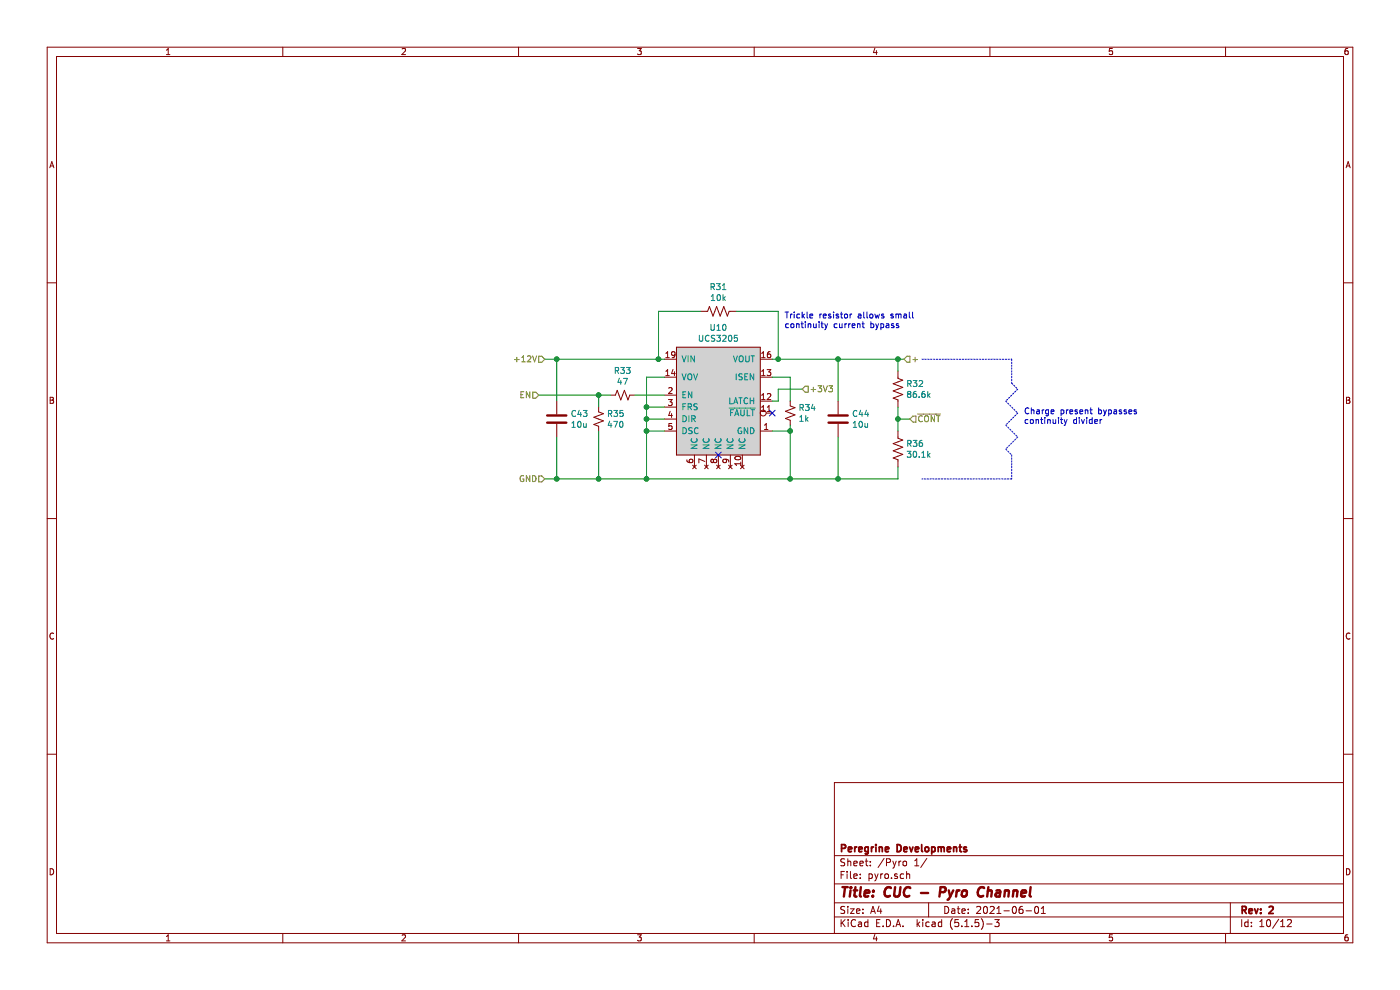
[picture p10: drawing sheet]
EESchema Schematic File Version 4
EELAYER 30 0
EELAYER END
$Descr A4 11693 8268
encoding utf-8
Sheet 10 12
Title "CUC - Pyro Channel"
Date "2021-06-01"
Rev "2"
Comp "Peregrine Developments"
Comment1 ""
Comment2 ""
Comment3 ""
Comment4 ""
$EndDescr
Text HLabel 4550 3000 0    50   Input ~ 0
+12V
Text HLabel 4500 3300 0    50   Input ~ 0
EN
Text HLabel 4550 4000 0    50   Input ~ 0
GND
$Comp
L TBC_Power:UCS3205 U10
U 1 1
P 6000 3300
AR Path="/609637CD/60963B94" Ref="U10"  Part="1" 
AR Path="/60964B80/60963B94" Ref="U11"  Part="1" 
AR Path="/60964F16/60963B94" Ref="U12"  Part="1" 
F 0 "U10" H 6000 3865 50  0000 C CNN
F 1 "UCS3205" H 6000 3774 50  0000 C CNN
F 2 "TBC_QFN:VQFN19_3.0x3.0mm_2EP" H 6000 3600 50  0001 C CNN
F 3 "" H 6000 3600 50  0001 C CNN
	1    6000 3300
	1    0    0    -1  
$EndComp
Wire Wire Line
	6450 3000 6500 3000
NoConn ~ 6000 3800
Wire Wire Line
	4500 3300 5000 3300
Wire Wire Line
	4550 3000 4650 3000
$Comp
L Device:R_Small_US R34
U 1 1
P 6600 3450
AR Path="/609637CD/60966107" Ref="R34"  Part="1" 
AR Path="/60964B80/60966107" Ref="R40"  Part="1" 
AR Path="/60964F16/60966107" Ref="R46"  Part="1" 
F 0 "R34" H 6668 3496 50  0000 L CNN
F 1 "1k" H 6668 3405 50  0000 L CNN
F 2 "Resistor_SMD:R_0603_1608Metric" H 6600 3450 50  0001 C CNN
F 3 "~" H 6600 3450 50  0001 C CNN
	1    6600 3450
	1    0    0    -1  
$EndComp
Wire Wire Line
	6450 3150 6600 3150
Wire Wire Line
	6600 3150 6600 3350
Text HLabel 6700 3250 2    50   Input ~ 0
+3V3
NoConn ~ 6450 3450
Wire Wire Line
	6600 3550 6600 3600
Wire Wire Line
	6600 3600 6450 3600
Wire Wire Line
	6600 3600 6600 4000
Connection ~ 6600 3600
$Comp
L Device:R_US R31
U 1 1
P 6000 2600
AR Path="/609637CD/60966FFF" Ref="R31"  Part="1" 
AR Path="/60964B80/60966FFF" Ref="R37"  Part="1" 
AR Path="/60964F16/60966FFF" Ref="R43"  Part="1" 
F 0 "R31" V 5795 2600 50  0000 C CNN
F 1 "10k" V 5886 2600 50  0000 C CNN
F 2 "Resistor_SMD:R_0603_1608Metric" V 6040 2590 50  0001 C CNN
F 3 "~" H 6000 2600 50  0001 C CNN
	1    6000 2600
	0    1    1    0   
$EndComp
Wire Wire Line
	5500 3000 5500 2600
Wire Wire Line
	5500 2600 5850 2600
Connection ~ 5500 3000
Wire Wire Line
	5500 3000 5550 3000
Wire Wire Line
	6150 2600 6500 2600
Wire Wire Line
	6500 2600 6500 3000
Wire Wire Line
	6600 4000 5400 4000
Wire Wire Line
	5550 3150 5400 3150
Wire Wire Line
	5400 3150 5400 3400
Connection ~ 5400 4000
Wire Wire Line
	5400 4000 5000 4000
Wire Wire Line
	5550 3400 5400 3400
Connection ~ 5400 3400
Wire Wire Line
	5400 3400 5400 3500
Wire Wire Line
	5550 3500 5400 3500
Connection ~ 5400 3500
Wire Wire Line
	5400 3500 5400 3600
Wire Wire Line
	5550 3600 5400 3600
Connection ~ 5400 3600
Wire Wire Line
	6700 3250 6500 3250
Wire Wire Line
	6500 3250 6500 3350
Wire Wire Line
	6500 3350 6450 3350
$Comp
L Device:C C43
U 1 1
P 4650 3500
AR Path="/609637CD/60983063" Ref="C43"  Part="1" 
AR Path="/60964B80/60983063" Ref="C45"  Part="1" 
AR Path="/60964F16/60983063" Ref="C47"  Part="1" 
F 0 "C43" H 4765 3546 50  0000 L CNN
F 1 "10u" H 4765 3455 50  0000 L CNN
F 2 "Capacitor_SMD:C_0603_1608Metric" H 4688 3350 50  0001 C CNN
F 3 "~" H 4650 3500 50  0001 C CNN
	1    4650 3500
	1    0    0    -1  
$EndComp
$Comp
L Device:C C44
U 1 1
P 7000 3500
AR Path="/609637CD/60983852" Ref="C44"  Part="1" 
AR Path="/60964B80/60983852" Ref="C46"  Part="1" 
AR Path="/60964F16/60983852" Ref="C48"  Part="1" 
F 0 "C44" H 7115 3546 50  0000 L CNN
F 1 "10u" H 7115 3455 50  0000 L CNN
F 2 "Capacitor_SMD:C_0603_1608Metric" H 7038 3350 50  0001 C CNN
F 3 "~" H 7000 3500 50  0001 C CNN
	1    7000 3500
	1    0    0    -1  
$EndComp
Wire Wire Line
	7500 3900 7500 4000
Wire Wire Line
	7500 3500 7500 3600
Connection ~ 7500 3500
Wire Wire Line
	7500 3500 7600 3500
Wire Wire Line
	7500 3400 7500 3500
Wire Wire Line
	7500 3000 7500 3100
$Comp
L Device:R_US R36
U 1 1
P 7500 3750
AR Path="/609637CD/6096AAAB" Ref="R36"  Part="1" 
AR Path="/60964B80/6096AAAB" Ref="R42"  Part="1" 
AR Path="/60964F16/6096AAAB" Ref="R48"  Part="1" 
F 0 "R36" H 7568 3796 50  0000 L CNN
F 1 "30.1k" H 7568 3705 50  0000 L CNN
F 2 "Resistor_SMD:R_0603_1608Metric" V 7540 3740 50  0001 C CNN
F 3 "~" H 7500 3750 50  0001 C CNN
	1    7500 3750
	1    0    0    -1  
$EndComp
$Comp
L Device:R_US R32
U 1 1
P 7500 3250
AR Path="/609637CD/6096A099" Ref="R32"  Part="1" 
AR Path="/60964B80/6096A099" Ref="R38"  Part="1" 
AR Path="/60964F16/6096A099" Ref="R44"  Part="1" 
F 0 "R32" H 7568 3296 50  0000 L CNN
F 1 "86.6k" H 7568 3205 50  0000 L CNN
F 2 "Resistor_SMD:R_0603_1608Metric" V 7540 3240 50  0001 C CNN
F 3 "~" H 7500 3250 50  0001 C CNN
	1    7500 3250
	1    0    0    -1  
$EndComp
Wire Wire Line
	7500 3000 7550 3000
Connection ~ 7500 3000
Wire Wire Line
	6500 3000 7000 3000
Wire Wire Line
	6600 4000 7000 4000
Text HLabel 7550 3000 2    50   Input ~ 0
+
Text HLabel 7600 3500 2    50   Input ~ 0
~CONT
Connection ~ 6500 3000
Connection ~ 6600 4000
Wire Wire Line
	4650 3000 4650 3350
Connection ~ 4650 3000
Wire Wire Line
	4650 3000 5500 3000
Wire Wire Line
	4650 3650 4650 4000
Connection ~ 4650 4000
Wire Wire Line
	4650 4000 4550 4000
Wire Wire Line
	7000 3350 7000 3000
Connection ~ 7000 3000
Wire Wire Line
	7000 3000 7500 3000
Wire Wire Line
	7000 3650 7000 4000
Connection ~ 7000 4000
Wire Wire Line
	7000 4000 7500 4000
Wire Notes Line
	7700 3000 8450 3000
Wire Notes Line
	8450 4000 7700 4000
Wire Notes Line
	8450 3200 8500 3250
Wire Notes Line
	8500 3250 8400 3350
Wire Notes Line
	8400 3350 8500 3450
Wire Notes Line
	8500 3450 8400 3550
Wire Notes Line
	8400 3550 8500 3650
Wire Notes Line
	8500 3650 8400 3750
Wire Notes Line
	8400 3750 8450 3800
Wire Notes Line
	8450 3000 8450 3200
Wire Notes Line
	8450 3800 8450 4000
Wire Wire Line
	5400 3600 5400 4000
$Comp
L Device:R_Small_US R35
U 1 1
P 5000 3500
AR Path="/609637CD/6097B6BC" Ref="R35"  Part="1" 
AR Path="/60964B80/6097B6BC" Ref="R41"  Part="1" 
AR Path="/60964F16/6097B6BC" Ref="R47"  Part="1" 
F 0 "R35" H 5068 3546 50  0000 L CNN
F 1 "470" H 5068 3455 50  0000 L CNN
F 2 "Resistor_SMD:R_0603_1608Metric" H 5000 3500 50  0001 C CNN
F 3 "~" H 5000 3500 50  0001 C CNN
	1    5000 3500
	1    0    0    -1  
$EndComp
Wire Wire Line
	5000 3300 5000 3400
Wire Wire Line
	5000 3600 5000 4000
Connection ~ 5000 4000
Wire Wire Line
	5000 4000 4650 4000
$Comp
L Device:R_Small_US R33
U 1 1
P 5200 3300
AR Path="/609637CD/6098BF23" Ref="R33"  Part="1" 
AR Path="/60964B80/6098BF23" Ref="R39"  Part="1" 
AR Path="/60964F16/6098BF23" Ref="R45"  Part="1" 
F 0 "R33" V 4995 3300 50  0000 C CNN
F 1 "47" V 5086 3300 50  0000 C CNN
F 2 "Resistor_SMD:R_0603_1608Metric" H 5200 3300 50  0001 C CNN
F 3 "~" H 5200 3300 50  0001 C CNN
	1    5200 3300
	0    1    1    0   
$EndComp
Wire Wire Line
	5550 3300 5300 3300
Wire Wire Line
	5100 3300 5000 3300
Connection ~ 5000 3300
Text Notes 6550 2750 0    50   ~ 0
Trickle resistor allows small\ncontinuity current bypass
Text Notes 8550 3550 0    50   ~ 0
Charge present bypasses\ncontinuity divider
$EndSCHEMATC
